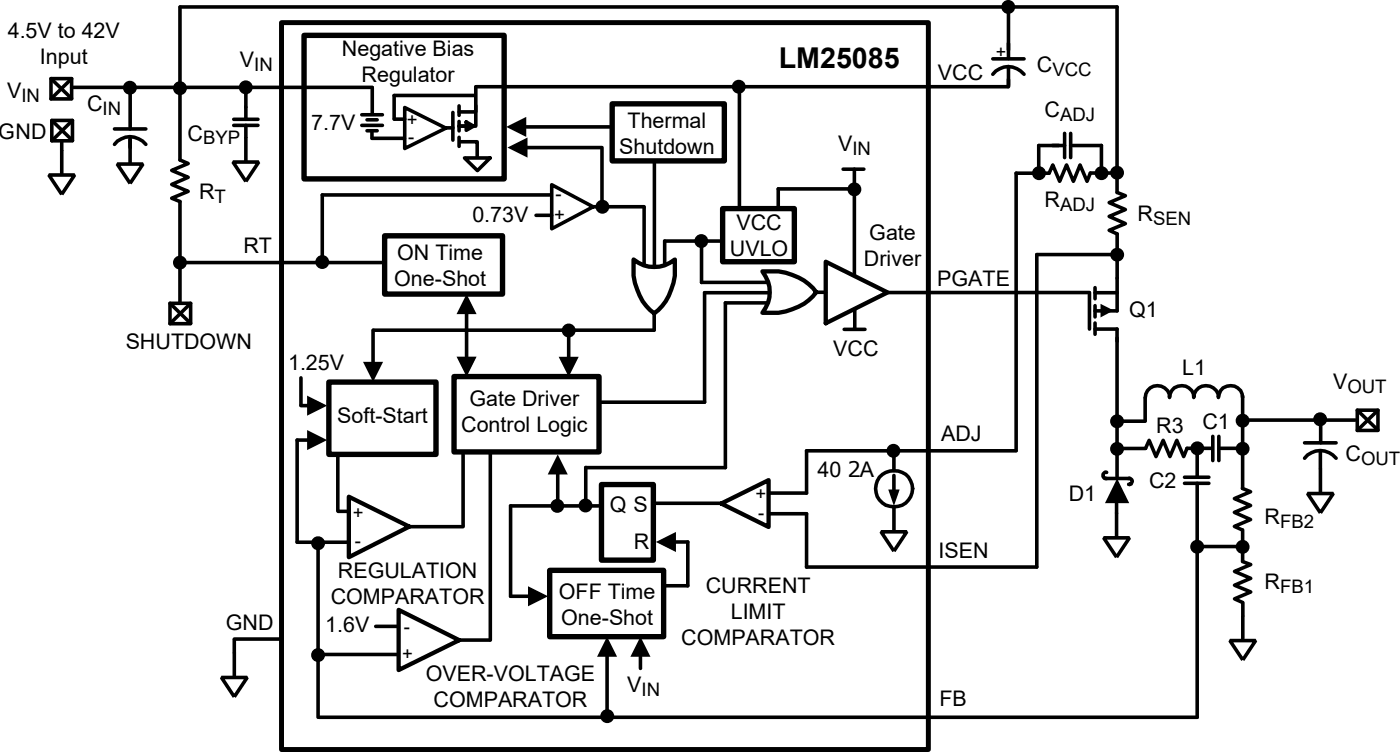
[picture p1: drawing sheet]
<svg xmlns="http://www.w3.org/2000/svg" width="138mm" height="74mm" viewBox="0 0 138 74" stroke-linecap="round" stroke-linejoin="round" font-family="sans-serif">
<path d="M27.7 2.2h63.8v71.6h-63.8z" fill="none" stroke="#000" stroke-width=".49"/>
<g fill="none" stroke="#000" stroke-width=".35">
<path d="M4.8 17.2h2.6l-1.3 1.9zM5 7.7h2.1v2h-2.1zM5 7.7l2.1 2M5.1 11.9h2v2h-2zM5.1 11.9l2 1.9M6.1 13.9v3.4M7.1 8.6h29.6M7.1 7.7l-2.1 2M7.1 11.9l-2 2M11.3 14.2a1.95 1.95 0 0 1 3.1 0M11.3 12.7h3.1M11.5 16.2h2.6l-1.3 1.9z"/>
<path d="M12.8 13.6v2.6M12.8 8.6v4.1M17.7 .7v15.1l.8 .3-1.6 .7 1.6 .7-1.6 .7 1.6 .6-1.6 .7 .8 .4v9.9M17.8 .7h92.3v18.3l.8 .3-1.6 .7 1.6 .6-1.6 .7 1.6 .7-1.6 .7 .8 .3v7.6h-2.2M23 16h2.5l-1.3 1.9zM23 12.3h2.4M23 11.8h2.4M24.2 8.6v3.2M24.2 12.3v3.7M35.6 12.3h2.1M35.6 11.3h2.1M36.2 11.8h1"/>
<path d="M36.2 12.9h1M36.7 13v.6M36.7 13.6h3.2M36.7 8.6v2.6M38.8 9.4v2.3h1.1M38.8 9.4h7.9M39.9 10.6l4 2-4 2zM43.9 12.6h.7M44.6 11.1v2.7M45.2 10.4v1M45.2 12v.9M45.2 13.5v.9"/>
<path d="M45.3 14h1.7v1.5M45.8 15.6h2.5l-1.3 1.2zM46.9 8.5v2.5h-1.7M46.9 10.4v2h-1.7h1.4M46.9 8.5h52.4M51.6 12.5h8.5M51.7 14.5h7.6M54.2 19.2h-22.4v6.7M54.4 18.2l4 2.2-4 2.1zM59.3 14.5v5.7M64.5 15.9v10.4M72.9 8.6v11.9"/>
<path d="M83.1 16.7h2M84.1 18.6h-7.4v1.9M84.2 16.7v10.4M97.8 7.3a1.94 1.94 0 0 1 3.1 0M97.8 5.8h3.1M99.4 .7v5.1M99.4 6.6v1.9M103.4 17.1h-3.3v27.3M104.9 14.3h-2.5v2.8M104.9 13.1v2.4M105.5 14.3h3v2.7M105.5 13.1v2.4"/>
<path d="M110.1 17h-2.7l-.3 .9-.7-1.7-.6 1.7-.7-1.7-.7 1.7-.7-1.7-.3 .8M16.7 29.9h2.1v2h-2.1zM16.7 29.9l2.1 2M17.8 25.9h19.8M18.8 29.9l-2.1 2M29.7 37.2v2.7M29.7 40h.8M36.8 32.5v3.4M36.8 32.5h27.6M46 30.7v4.7M52.8 21.2h1.6M56 32.6v2.8"/>
<path d="M58.4 20.4h5.1M63.5 20.4v5.7M64.5 30.9v1.6M69.1 23.8v4h6.6M71.1 23.7h-5.6v2.4M75.6 29.8h-4.1v16.3h-13.8v3.7M75.8 28.8h-6.4v10.8h-10.2M80.5 28.8h.8M83.2 32.4h2M84.2 30.5v1.9M87.5 28.8h19.8M107.4 28.8v3.6"/>
<path d="M107.9 28.8h2.2M107.9 32.4h2.2v14.7M107.9 28.3v1.1M107.9 30.1v1.1M107.9 31.8v1.1M110.1 25.1h-7.9v30.7h-22.7v-5.2h-3.7M112.8 39.2v2.2M112.9 39.2a1.19 1.19 0 0 1 1.1-1.2 1.19 1.19 0 0 1 1.2 1.2 1.19 1.19 0 0 1 1.2-1.2 1.19 1.19 0 0 1 1.2 1.2 1.21 1.21 0 0 1 1.2-1.2 1.21 1.21 0 0 1 1.3 1.2 1.19 1.19 0 0 1 1.2-1.2 1.19 1.19 0 0 1 1.1 1.2M122.4 39v9.1l.8 .3-1.6 .7 1.6 .7-1.6 .7 1.6 .7-1.6 .6 .8 .4v3M30.5 43.3h-1.2v10.1h5M31.3 53.5v17.1M33.3 44.8v5.5"/>
<path d="M33.3 50.4h1M40.4 51.9h5.2M45.6 44.8v7M48.3 44.6v18.4h-3M55 46.5v3.3M59.3 49.8h-9v8.9h2M64.4 49.6h6.7M66.4 53.4h1.4v4.3h-2.4M86.8 52.4h2.6l-1.3 1.9zM88.1 44.5v1.8M88.1 46.8v2M88.1 49.9v2.5"/>
<path d="M100.1 44.4h-20.6v4.2h-3.7M108.8 53h2.5l-1.3 1.9zM108.9 47.1h2.4M109 46.5h-.1l-.2 .2 .1 .3 .2 .1M110 49.5v3.5M110.2 41.5h2.6M111.2 47.1l.2 .1a.31 .31 0 0 1 .1 .3 .31 .31 0 0 1-.2 .2h-.1M116.7 47h2.4M116.7 47.6h2.4M118 53.8h4.3M118 47.6v23h-86.5M118 44.2v2.8"/>
<path d="M119.4 44.2h-2.4l-.4 .8-.6-1.6-.7 1.6-.7-1.6-.7 1.6-.7-1.6-.3 .8h-2.8M119.5 43v2.4M120.1 43v2.4M120.2 44.2h2.2M122.4 55.3l.8 .3-1.6 .7 1.6 .7-1.6 .6 1.6 .7-1.6 .7 .8 .3M122.4 41.4h11.1M122.5 59.4v3.7M128.5 45.1a1.97 1.97 0 0 1 3.2 0M128.5 43.6h3.2M128.8 48.6h2.6l-1.3 1.9zM130.1 44.6v4M130.1 41.4v2.2"/>
<path d="M133.7 40.4h2.1v2h-2.1zM133.7 40.4l2.1 2M135.8 40.4l-2.1 2M21.8 66.7h2.6l-1.3 1.9zM23.1 62.9h4.6M23.1 63v3.7M31.1 64.5h8.1M37 61.7h2.2M59.8 64.4v6.2M63.1 64.4v1.4M121.2 63.1h2.5l-1.2 1.9z"/>
<circle cx="12.8" cy="8.6" r=".51"/>
<circle cx="17.7" cy="8.7" r=".51"/>
<circle cx="24.2" cy="8.6" r=".51"/>
<circle cx="72.8" cy="8.5" r=".51"/>
<circle cx="84.2" cy="18.6" r=".51"/>
<circle cx="99.4" cy=".7" r=".51"/>
<circle cx="102.4" cy="17.1" r=".51"/>
<circle cx="108.5" cy="17.1" r=".51"/>
<circle cx="110.1" cy="17" r=".51"/>
<circle cx="17.7" cy="25.9" r=".51"/>
<circle cx="31.8" cy="25.8" r=".51"/>
<circle cx="56" cy="32.6" r=".51"/>
<circle cx="59.4" cy="20.4" r=".51"/>
<circle cx="69.1" cy="23.7" r=".51"/>
<circle cx="110.1" cy="25.1" r=".51"/>
<circle cx="31.3" cy="53.5" r=".51"/>
<circle cx="54.9" cy="49.8" r=".51"/>
<circle cx="57.7" cy="49.8" r=".51"/>
<circle cx="88" cy="44.4" r=".51"/>
<circle cx="88.1" cy="48.1" r="1.81"/>
<circle cx="110.1" cy="44.2" r=".51"/>
<circle cx="110.1" cy="41.5" r=".51"/>
<circle cx="118" cy="53.8" r=".51"/>
<circle cx="118" cy="44.2" r=".51"/>
<circle cx="122.4" cy="41.4" r=".51"/>
<circle cx="122.4" cy="44.2" r=".51"/>
<circle cx="122.4" cy="53.9" r=".51"/>
<circle cx="130.1" cy="41.3" r=".51"/>
<circle cx="31.3" cy="64.5" r=".51"/>
<circle cx="59.8" cy="70.5" r=".51"/>
</g>
<path d="M30 3.5h19.7v14.1h-19.7zM60.3 10.2h11.1v5.6h-11.1zM32.4 37.6h10.6v7.2h-10.6zM37.9 23.2h11.6v5.8h-11.6zM44.7 37.1h14.3v7.4h-14.3zM71.2 20.5h7.1v5.3h-7.1zM54.2 56.2h11.2v6.5h-11.2zM59.3 47.7h5.1v7.5h-5.1z" fill="none" stroke="#000" stroke-width=".53"/>
<path d="M62.4 25.6a3.2 3.2 0 0 0 4.1 0 5.7 5.7 0 0 1-2 5.3 5.8 5.8 0 0 1-2.1-5.3zM75.1 26.7a5.7 5.7 0 0 1 5.3 2.1 5.7 5.7 0 0 1-5.3 2 3.2 3.2 0 0 0 0-4.1zM81.4 25.8l6.1 3-6.1 3zM34.4 48.9l5.9 3-5.9 3zM71.1 49.6l4.6-2.3v4.6zM39.3 60.1l5.9 2.9-5.9 3z" fill="none" stroke="#000" stroke-width=".42"/>
<g fill="#000">
<path d="M49.9 12.5l2-1v2zM50 14.5l2-1v2zM30.3 39l1.9 1-1.9 .9zM35.8 35.6h1.9l-.9 2zM46 29l1 1.9h-2zM45 35.1h2l-1 2zM55 35.1h2l-1 2zM108.4 29.9l1.3 .7-1.3 .7zM30.3 42.4l1.9 .9-1.9 1zM52 57.7l2 1-2 1zM55 44.8l.9 1.9h-1.9zM64.6 53.4l2-1v2z"/>
<path d="M87.5 48.2h1.2l-.6 1.6zM59.8 62.7l1 2h-2zM63.1 62.7l1 2h-2z"/>
<path d="M110.1 47.1l1.2 2.5h-2.4z" fill-rule="evenodd"/>
<circle cx="12.8" cy="8.6" r=".51"/>
<circle cx="17.7" cy="8.7" r=".51"/>
<circle cx="24.2" cy="8.6" r=".51"/>
<circle cx="72.8" cy="8.5" r=".51"/>
<circle cx="84.2" cy="18.6" r=".51"/>
<circle cx="99.4" cy=".7" r=".51"/>
<circle cx="102.4" cy="17.1" r=".51"/>
<circle cx="108.5" cy="17.1" r=".51"/>
<circle cx="110.1" cy="17" r=".51"/>
<circle cx="17.7" cy="25.9" r=".51"/>
<circle cx="31.8" cy="25.8" r=".51"/>
<circle cx="56" cy="32.6" r=".51"/>
<circle cx="59.4" cy="20.4" r=".51"/>
<circle cx="69.1" cy="23.7" r=".51"/>
<circle cx="110.1" cy="25.1" r=".51"/>
<circle cx="31.3" cy="53.5" r=".51"/>
<circle cx="54.9" cy="49.8" r=".51"/>
<circle cx="57.7" cy="49.8" r=".51"/>
<circle cx="88" cy="44.4" r=".51"/>
<circle cx="110.1" cy="44.2" r=".51"/>
<circle cx="110.1" cy="41.5" r=".51"/>
<circle cx="118" cy="53.8" r=".51"/>
<circle cx="118" cy="44.2" r=".51"/>
<circle cx="122.4" cy="41.4" r=".51"/>
<circle cx="122.4" cy="44.2" r=".51"/>
<circle cx="122.4" cy="53.9" r=".51"/>
<circle cx="130.1" cy="41.3" r=".51"/>
<circle cx="31.3" cy="64.5" r=".51"/>
<circle cx="59.8" cy="70.5" r=".51"/>
</g>
<path d="M45.9 12l.8 .4-.8 .4z" fill="#000" stroke="#000" stroke-width=".35"/>
<text font-size="2.8" x="76.7" y="6.7">LM25085</text>
<g font-size="2.1">
<text x=".8" y="3.8">4.5V to 42V</text>
<text x="33.7" y="5.5">Negative Bias</text>
<text x=".7" y="9.7">V</text>
<text x="3.9" y="6.3">Input</text>
<text x="8.6" y="11">C</text>
<text x="23.6" y="6.6">V</text>
<text x="35.6" y="8.1">Regulator</text>
<text x="92.4" y="7.9">VCC</text>
<text x="102.2" y="7.1">C</text>
<text x="102.9" y="11.6">C</text>
<text x="-.1" y="13.6">GND</text>
<text x="18.5" y="13.8">C</text>
<text x="30.7" y="12.8">7.7V</text>
<text x="61" y="15.2">Shutdown</text>
<text x="61.8" y="12.6">Thermal</text>
<text x="82.6" y="14.8">V</text>
<text x="19.6" y="19.6">R</text>
<text x="46.5" y="21.9">0.73V</text>
<text x="72.6" y="22.7">VCC</text>
<text x="85.7" y="23.6">Gate</text>
<text x="102.9" y="20.4">R</text>
<text x="112.1" y="21.8">R</text>
<text x="24" y="24.9">RT</text>
<text x="38.9" y="28.1">One-Shot</text>
<text x="39.1" y="25.6">ON Time</text>
<text x="71.9" y="25.2">UVLO</text>
<text x="85.1" y="26.2">Driver</text>
<text x="92.4" y="28.1">PGATE</text>
<text x="12.4" y="34.4">SHUTDOWN</text>
<text x="82.1" y="35.1">VCC</text>
<text x="111.3" y="31.3">Q1</text>
<text x="28.4" y="36.5">1.25V</text>
<text x="33.2" y="41.7">Soft-Start</text>
<text x="46.3" y="40">Gate Driver</text>
<text x="116.5" y="37">L1</text>
<text x="131.4" y="38.3">V</text>
<text x="45.4" y="42.6">Control Logic</text>
<text x="80.6" y="47">40</text>
<text x="83.5" y="47">2A</text>
<text x="92.7" y="43.4">ADJ</text>
<text x="113.9" y="42.6">R3</text>
<text x="118.5" y="42.2">C1</text>
<text x="132.6" y="45.4">C</text>
<text x="60.1" y="50.5">Q S</text>
<text x="105.3" y="49.4">D1</text>
<text x="113.2" y="48.1">C2</text>
<text x="124.6" y="51.6">R</text>
<text x="32.6" y="59.5">COMPARATOR</text>
<text x="33.3" y="57">REGULATION</text>
<text x="55.1" y="59">OFF Time</text>
<text x="62.4" y="54">R</text>
<text x="69.5" y="58.4">CURRENT</text>
<text x="92.5" y="54.9">ISEN</text>
<text x="124.6" y="58">R</text>
<text x="22.3" y="62.1">GND</text>
<text x="32.1" y="62.3">1.6V</text>
<text x="55.3" y="61.5">One-Shot</text>
<text x="67.1" y="63.5">COMPARATOR</text>
<text x="72" y="60.9">LIMIT</text>
<text x="42" y="67.1">OVER-VOLTAGE</text>
<text x="42.7" y="69.6">COMPARATOR</text>
<text x="61.8" y="68.2">V</text>
<text x="92.6" y="69.5">FB</text>
</g>
<g font-size="1.8">
<text x="98.1" y="5.7">+</text>
<text x="2.1" y="10.1">IN</text>
<text x="10.1" y="11.4">IN</text>
<text x="25.1" y="7">IN</text>
<text x="103.7" y="7.5">VCC</text>
<text x="104.5" y="12">ADJ</text>
<text x="20" y="14.2">BYP</text>
<text x="40.1" y="12.4">+</text>
<text x="40.2" y="14">-</text>
<text x="84" y="15.2">IN</text>
<text x="21.1" y="20">T</text>
<text x="54.6" y="21.8">+</text>
<text x="54.8" y="19.7">-</text>
<text x="104.5" y="20.8">ADJ</text>
<text x="113.6" y="22.2">SEN</text>
<text x="132.8" y="38.7">OUT</text>
<text x="134.1" y="45.8">OUT</text>
<text x="34.8" y="51.1">+</text>
<text x="35" y="53.9">-</text>
<text x="74.4" y="49.3">+</text>
<text x="74.7" y="51.2">-</text>
<text x="126.1" y="52">FB2</text>
<text x="126.1" y="58.4">FB1</text>
<text x="39.6" y="65">+</text>
<text x="39.8" y="62.3">-</text>
<text x="63.2" y="68.6">IN</text>
</g>
</svg>
